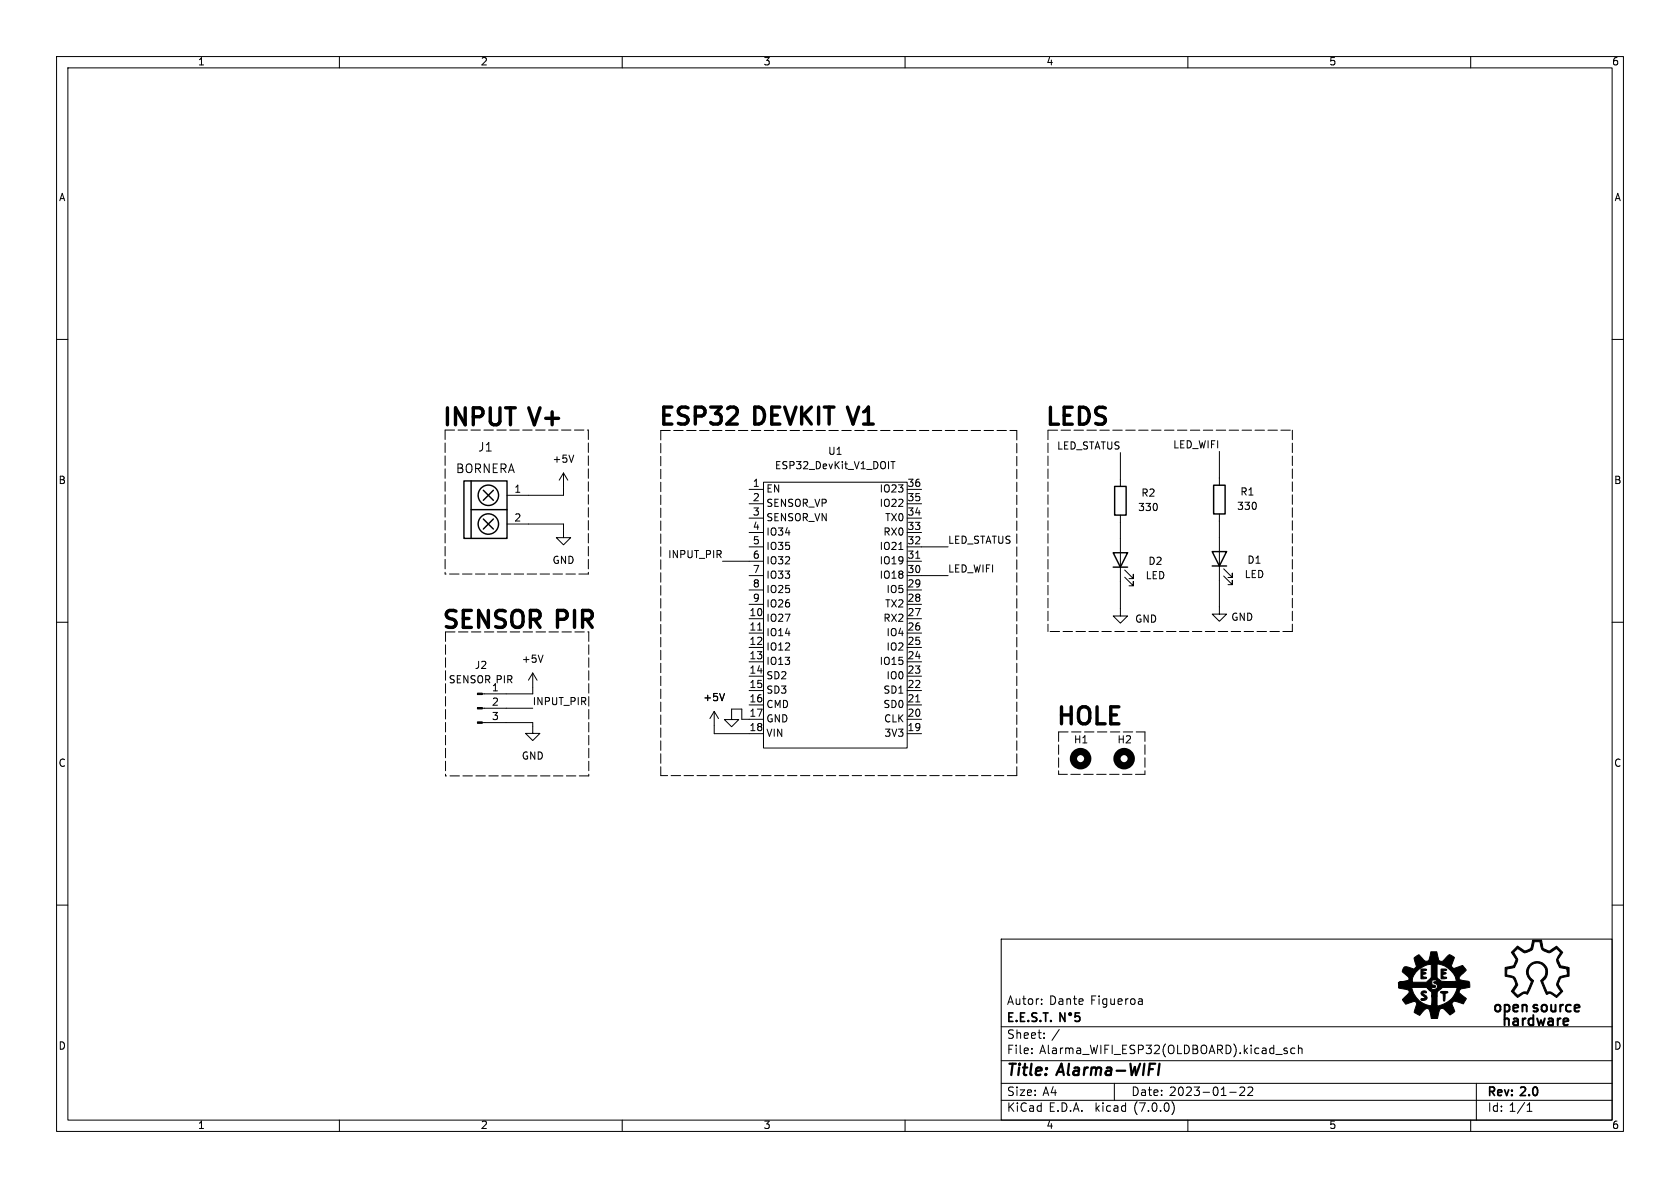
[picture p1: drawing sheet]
(kicad_sch (version 20230121) (generator eeschema)

 (paper "A4")

 (title_block
  (title "Alarma-WIFI")
  (date "2023-01-22")
  (rev "2.0")
  (company "E.E.S.T. N°5")
  (comment 1 "Autor: Dante Figueroa"))

 (lib_symbols
  (symbol "Connector:Conn_01x03_Male" (pin_names (offset 1.016) hide) (in_bom yes) (on_board yes)
   (property "Reference" "J" (at 0 5.08 0) (effects (font (size 1.27 1.27))))
   (property "Value" "Conn_01x03_Male" (at 0 -5.08 0) (effects (font (size 1.27 1.27))))
   (property "Footprint" "" (at 0 0 0) (effects (font (size 1.27 1.27)) hide))
   (property "Datasheet" "~" (at 0 0 0) (effects (font (size 1.27 1.27)) hide))
   (symbol "Conn_01x03_Male_1_1"
    (polyline (pts (xy 1.27 -2.54) (xy 0.8636 -2.54)) (stroke (width 0.1524) (type default)) (fill (type none)))
    (polyline (pts (xy 1.27 0) (xy 0.8636 0)) (stroke (width 0.1524) (type default)) (fill (type none)))
    (polyline (pts (xy 1.27 2.54) (xy 0.8636 2.54)) (stroke (width 0.1524) (type default)) (fill (type none)))
    (rectangle (start 0.8636 -2.413) (end 0 -2.667) (stroke (width 0.1524) (type default)) (fill (type outline)))
    (rectangle (start 0.8636 0.127) (end 0 -0.127) (stroke (width 0.1524) (type default)) (fill (type outline)))
    (rectangle (start 0.8636 2.667) (end 0 2.413) (stroke (width 0.1524) (type default)) (fill (type outline)))
    (pin passive line (at 5.08 2.54 180) (length 3.81) (name "Pin_1" (effects (font (size 1.27 1.27)))) (number "1" (effects (font (size 1.27 1.27)))))
    (pin passive line (at 5.08 0 180) (length 3.81) (name "Pin_2" (effects (font (size 1.27 1.27)))) (number "2" (effects (font (size 1.27 1.27)))))
    (pin passive line (at 5.08 -2.54 180) (length 3.81) (name "Pin_3" (effects (font (size 1.27 1.27)))) (number "3" (effects (font (size 1.27 1.27)))))))
  (symbol "Device:LED" (pin_numbers hide) (pin_names (offset 1.016) hide) (in_bom yes) (on_board yes)
   (property "Reference" "D" (at 0 2.54 0) (effects (font (size 1.27 1.27))))
   (property "Value" "LED" (at 0 -2.54 0) (effects (font (size 1.27 1.27))))
   (property "Footprint" "" (at 0 0 0) (effects (font (size 1.27 1.27)) hide))
   (property "Datasheet" "~" (at 0 0 0) (effects (font (size 1.27 1.27)) hide))
   (symbol "LED_0_1"
    (polyline (pts (xy -1.27 -1.27) (xy -1.27 1.27)) (stroke (width 0.254) (type default)) (fill (type none)))
    (polyline (pts (xy -1.27 0) (xy 1.27 0)) (stroke (width 0) (type default)) (fill (type none)))
    (polyline (pts (xy 1.27 -1.27) (xy 1.27 1.27) (xy -1.27 0) (xy 1.27 -1.27)) (stroke (width 0.254) (type default)) (fill (type none)))
    (polyline (pts (xy -3.048 -0.762) (xy -4.572 -2.286) (xy -3.81 -2.286) (xy -4.572 -2.286) (xy -4.572 -1.524)) (stroke (width 0) (type default)) (fill (type none)))
    (polyline (pts (xy -1.778 -0.762) (xy -3.302 -2.286) (xy -2.54 -2.286) (xy -3.302 -2.286) (xy -3.302 -1.524)) (stroke (width 0) (type default)) (fill (type none))))
   (symbol "LED_1_1"
    (pin passive line (at -3.81 0 0) (length 2.54) (name "K" (effects (font (size 1.27 1.27)))) (number "1" (effects (font (size 1.27 1.27)))))
    (pin passive line (at 3.81 0 180) (length 2.54) (name "A" (effects (font (size 1.27 1.27)))) (number "2" (effects (font (size 1.27 1.27)))))))
  (symbol "Device:R" (pin_numbers hide) (pin_names (offset 0)) (in_bom yes) (on_board yes)
   (property "Reference" "R" (at 2.032 0 90) (effects (font (size 1.27 1.27))))
   (property "Value" "R" (at 0 0 90) (effects (font (size 1.27 1.27))))
   (property "Footprint" "" (at -1.778 0 90) (effects (font (size 1.27 1.27)) hide))
   (property "Datasheet" "~" (at 0 0 0) (effects (font (size 1.27 1.27)) hide))
   (symbol "R_0_1"
    (rectangle (start -1.016 -2.54) (end 1.016 2.54) (stroke (width 0.254) (type default)) (fill (type none))))
   (symbol "R_1_1"
    (pin passive line (at 0 3.81 270) (length 1.27) (name "~" (effects (font (size 1.27 1.27)))) (number "1" (effects (font (size 1.27 1.27)))))
    (pin passive line (at 0 -3.81 90) (length 1.27) (name "~" (effects (font (size 1.27 1.27)))) (number "2" (effects (font (size 1.27 1.27)))))))
  (symbol "EESTN5-v2:ESP32_DevKit_V1_DOIT" (in_bom yes) (on_board yes)
   (property "Reference" "U" (at -11.43 34.29 0) (effects (font (size 1.27 1.27))))
   (property "Value" "ESP32_DevKit_V1_DOIT" (at 11.43 34.29 0) (effects (font (size 1.27 1.27))))
   (property "Footprint" "ESP32_DevKit_V1_DOIT:esp32_devkit_v1_doit" (at -11.43 34.29 0) (effects (font (size 1.27 1.27)) hide))
   (property "Datasheet" "" (at -11.43 34.29 0) (effects (font (size 1.27 1.27)) hide))
   (symbol "ESP32_DevKit_V1_DOIT_0_0"
    (pin bidirectional line (at 15.24 25.4 180) (length 2.54) (name "TX0" (effects (font (size 1.27 1.27)))) (number "34" (effects (font (size 1.27 1.27)))))
    (pin bidirectional line (at 15.24 27.94 180) (length 2.54) (name "IO22" (effects (font (size 1.27 1.27)))) (number "35" (effects (font (size 1.27 1.27)))))
    (pin bidirectional line (at 15.24 30.48 180) (length 2.54) (name "IO23" (effects (font (size 1.27 1.27)))) (number "36" (effects (font (size 1.27 1.27))))))
   (symbol "ESP32_DevKit_V1_DOIT_0_1"
    (rectangle (start -12.7 31.75) (end 12.7 -15.24) (stroke (width 0) (type default)) (fill (type none))))
   (symbol "ESP32_DevKit_V1_DOIT_1_1"
    (pin input line (at -15.24 30.48 0) (length 2.54) (name "EN" (effects (font (size 1.27 1.27)))) (number "1" (effects (font (size 1.27 1.27)))))
    (pin bidirectional line (at -15.24 7.62 0) (length 2.54) (name "IO27" (effects (font (size 1.27 1.27)))) (number "10" (effects (font (size 1.27 1.27)))))
    (pin bidirectional line (at -15.24 5.08 0) (length 2.54) (name "IO14" (effects (font (size 1.27 1.27)))) (number "11" (effects (font (size 1.27 1.27)))))
    (pin bidirectional line (at -15.24 2.54 0) (length 2.54) (name "IO12" (effects (font (size 1.27 1.27)))) (number "12" (effects (font (size 1.27 1.27)))))
    (pin bidirectional line (at -15.24 0 0) (length 2.54) (name "IO13" (effects (font (size 1.27 1.27)))) (number "13" (effects (font (size 1.27 1.27)))))
    (pin bidirectional line (at -15.24 -2.54 0) (length 2.54) (name "SD2" (effects (font (size 1.27 1.27)))) (number "14" (effects (font (size 1.27 1.27)))))
    (pin bidirectional line (at -15.24 -5.08 0) (length 2.54) (name "SD3" (effects (font (size 1.27 1.27)))) (number "15" (effects (font (size 1.27 1.27)))))
    (pin bidirectional line (at -15.24 -7.62 0) (length 2.54) (name "CMD" (effects (font (size 1.27 1.27)))) (number "16" (effects (font (size 1.27 1.27)))))
    (pin power_in line (at -15.24 -10.16 0) (length 2.54) (name "GND" (effects (font (size 1.27 1.27)))) (number "17" (effects (font (size 1.27 1.27)))))
    (pin power_in line (at -15.24 -12.7 0) (length 2.54) (name "VIN" (effects (font (size 1.27 1.27)))) (number "18" (effects (font (size 1.27 1.27)))))
    (pin power_in line (at 15.24 -12.7 180) (length 2.54) (name "3V3" (effects (font (size 1.27 1.27)))) (number "19" (effects (font (size 1.27 1.27)))))
    (pin input line (at -15.24 27.94 0) (length 2.54) (name "SENSOR_VP" (effects (font (size 1.27 1.27)))) (number "2" (effects (font (size 1.27 1.27)))))
    (pin bidirectional line (at 15.24 -10.16 180) (length 2.54) (name "CLK" (effects (font (size 1.27 1.27)))) (number "20" (effects (font (size 1.27 1.27)))))
    (pin bidirectional line (at 15.24 -7.62 180) (length 2.54) (name "SD0" (effects (font (size 1.27 1.27)))) (number "21" (effects (font (size 1.27 1.27)))))
    (pin bidirectional line (at 15.24 -5.08 180) (length 2.54) (name "SD1" (effects (font (size 1.27 1.27)))) (number "22" (effects (font (size 1.27 1.27)))))
    (pin bidirectional line (at 15.24 -2.54 180) (length 2.54) (name "IO0" (effects (font (size 1.27 1.27)))) (number "23" (effects (font (size 1.27 1.27)))))
    (pin bidirectional line (at 15.24 0 180) (length 2.54) (name "IO15" (effects (font (size 1.27 1.27)))) (number "24" (effects (font (size 1.27 1.27)))))
    (pin bidirectional line (at 15.24 2.54 180) (length 2.54) (name "IO2" (effects (font (size 1.27 1.27)))) (number "25" (effects (font (size 1.27 1.27)))))
    (pin bidirectional line (at 15.24 5.08 180) (length 2.54) (name "IO4" (effects (font (size 1.27 1.27)))) (number "26" (effects (font (size 1.27 1.27)))))
    (pin bidirectional line (at 15.24 7.62 180) (length 2.54) (name "RX2" (effects (font (size 1.27 1.27)))) (number "27" (effects (font (size 1.27 1.27)))))
    (pin bidirectional line (at 15.24 10.16 180) (length 2.54) (name "TX2" (effects (font (size 1.27 1.27)))) (number "28" (effects (font (size 1.27 1.27)))))
    (pin bidirectional line (at 15.24 12.7 180) (length 2.54) (name "IO5" (effects (font (size 1.27 1.27)))) (number "29" (effects (font (size 1.27 1.27)))))
    (pin input line (at -15.24 25.4 0) (length 2.54) (name "SENSOR_VN" (effects (font (size 1.27 1.27)))) (number "3" (effects (font (size 1.27 1.27)))))
    (pin bidirectional line (at 15.24 15.24 180) (length 2.54) (name "IO18" (effects (font (size 1.27 1.27)))) (number "30" (effects (font (size 1.27 1.27)))))
    (pin bidirectional line (at 15.24 17.78 180) (length 2.54) (name "IO19" (effects (font (size 1.27 1.27)))) (number "31" (effects (font (size 1.27 1.27)))))
    (pin bidirectional line (at 15.24 20.32 180) (length 2.54) (name "IO21" (effects (font (size 1.27 1.27)))) (number "32" (effects (font (size 1.27 1.27)))))
    (pin bidirectional line (at 15.24 22.86 180) (length 2.54) (name "RX0" (effects (font (size 1.27 1.27)))) (number "33" (effects (font (size 1.27 1.27)))))
    (pin input line (at -15.24 22.86 0) (length 2.54) (name "IO34" (effects (font (size 1.27 1.27)))) (number "4" (effects (font (size 1.27 1.27)))))
    (pin input line (at -15.24 20.32 0) (length 2.54) (name "IO35" (effects (font (size 1.27 1.27)))) (number "5" (effects (font (size 1.27 1.27)))))
    (pin bidirectional line (at -15.24 17.78 0) (length 2.54) (name "IO32" (effects (font (size 1.27 1.27)))) (number "6" (effects (font (size 1.27 1.27)))))
    (pin bidirectional line (at -15.24 15.24 0) (length 2.54) (name "IO33" (effects (font (size 1.27 1.27)))) (number "7" (effects (font (size 1.27 1.27)))))
    (pin bidirectional line (at -15.24 12.7 0) (length 2.54) (name "IO25" (effects (font (size 1.27 1.27)))) (number "8" (effects (font (size 1.27 1.27)))))
    (pin bidirectional line (at -15.24 10.16 0) (length 2.54) (name "IO26" (effects (font (size 1.27 1.27)))) (number "9" (effects (font (size 1.27 1.27)))))))
  (symbol "EESTN5-v2:TB_1X2" (pin_names (offset 1.016)) (in_bom yes) (on_board yes)
   (property "Reference" "J" (at 0 7.62 0) (effects (font (size 1.524 1.524))))
   (property "Value" "TB_1X2" (at 1.27 -7.62 0) (effects (font (size 1.524 1.524))))
   (property "Footprint" "" (at -1.27 1.27 0) (effects (font (size 1.524 1.524))))
   (property "Datasheet" "" (at -1.27 1.27 0) (effects (font (size 1.524 1.524))))
   (symbol "TB_1X2_0_1"
    (rectangle (start -2.54 5.08) (end 5.08 -5.08) (stroke (width 0.254) (type default)) (fill (type none)))
    (polyline (pts (xy -1.27 0) (xy 5.08 0)) (stroke (width 0.254) (type default)) (fill (type none)))
    (polyline (pts (xy -1.27 5.08) (xy -1.27 -5.08)) (stroke (width 0.254) (type default)) (fill (type none)))
    (polyline (pts (xy 0.889 -3.429) (xy 2.667 -1.651)) (stroke (width 0.254) (type default)) (fill (type none)))
    (polyline (pts (xy 0.889 -1.651) (xy 2.667 -3.429)) (stroke (width 0.254) (type default)) (fill (type none)))
    (polyline (pts (xy 0.889 1.651) (xy 2.667 3.429)) (stroke (width 0.254) (type default)) (fill (type none)))
    (polyline (pts (xy 0.889 3.429) (xy 2.667 1.651)) (stroke (width 0.254) (type default)) (fill (type none)))
    (circle (center 1.778 -2.54) (radius 1.8034) (stroke (width 0.254) (type default)) (fill (type none)))
    (circle (center 1.778 2.54) (radius 1.8034) (stroke (width 0.254) (type default)) (fill (type none))))
   (symbol "TB_1X2_1_1"
    (pin input line (at 8.89 2.54 180) (length 3.81) (name "~" (effects (font (size 1.27 1.27)))) (number "1" (effects (font (size 1.27 1.27)))))
    (pin input line (at 8.89 -2.54 180) (length 3.81) (name "~" (effects (font (size 1.27 1.27)))) (number "2" (effects (font (size 1.27 1.27)))))))
  (symbol "EESTN5:LOGO_ROTULO" (pin_names (offset 1.016)) (in_bom yes) (on_board yes)
   (property "Reference" "#G" (at 0 -5.6388 0) (effects (font (size 1.524 1.524)) hide))
   (property "Value" "LOGO_ROTULO" (at 0 5.6388 0) (effects (font (size 1.524 1.524)) hide))
   (property "Footprint" "" (at 0 0 0) (effects (font (size 1.524 1.524)) hide))
   (property "Datasheet" "" (at 0 0 0) (effects (font (size 1.524 1.524)) hide))
   (symbol "LOGO_ROTULO_0_0"
    (polyline (pts (xy 1.8034 -2.921) (xy 1.8796 -2.8194) (xy 1.905 -2.6162) (xy 1.9304 -2.2352) (xy 1.9304 -1.7272) (xy 1.9558 -1.5748) (xy 2.032 -1.524) (xy 2.1844 -1.524) (xy 2.3368 -1.4732) (xy 2.4384 -1.3716) (xy 2.413 -1.3208) (xy 2.3368 -1.2446) (xy 2.1336 -1.2192) (xy 1.2954 -1.2192) (xy 1.143 -1.27) (xy 1.1176 -1.3716) (xy 1.143 -1.4478) (xy 1.3716 -1.524) (xy 1.4224 -1.524) (xy 1.524 -1.5494) (xy 1.5748 -1.6256) (xy 1.6002 -1.8542) (xy 1.6256 -2.2352) (xy 1.6256 -2.7432) (xy 1.6764 -2.8956) (xy 1.778 -2.9464) (xy 1.8034 -2.921)) (stroke (width 0.0254) (type default)) (fill (type outline)))
    (polyline (pts (xy -1.5748 1.0414) (xy -1.397 1.0922) (xy -1.3208 1.1684) (xy -1.3462 1.1938) (xy -1.4224 1.2954) (xy -1.6764 1.3208) (xy -1.905 1.3462) (xy -2.0066 1.4224) (xy -2.032 1.5748) (xy -2.032 1.7018) (xy -1.9558 1.8034) (xy -1.7272 1.8288) (xy -1.524 1.8796) (xy -1.4224 1.9812) (xy -1.4986 2.1082) (xy -1.7272 2.1336) (xy -1.9558 2.1844) (xy -2.032 2.286) (xy -2.032 2.3114) (xy -1.9558 2.413) (xy -1.6764 2.4384) (xy -1.651 2.4638) (xy -1.4224 2.4892) (xy -1.3208 2.5908) (xy -1.3716 2.6924) (xy -1.524 2.7432) (xy -2.3368 2.7432) (xy -2.3368 1.016) (xy -1.8288 1.016) (xy -1.5748 1.0414)) (stroke (width 0.0254) (type default)) (fill (type outline)))
    (polyline (pts (xy 1.9812 1.0414) (xy 2.159 1.0922) (xy 2.2352 1.1684) (xy 2.2098 1.1938) (xy 2.1336 1.2954) (xy 1.8796 1.3208) (xy 1.651 1.3462) (xy 1.5494 1.4224) (xy 1.524 1.5748) (xy 1.524 1.7018) (xy 1.6002 1.8034) (xy 1.8288 1.8288) (xy 2.032 1.8796) (xy 2.1336 1.9812) (xy 2.0574 2.1082) (xy 1.8288 2.1336) (xy 1.6002 2.1844) (xy 1.524 2.286) (xy 1.524 2.3114) (xy 1.6002 2.413) (xy 1.8796 2.4384) (xy 1.905 2.4638) (xy 2.1336 2.4892) (xy 2.2352 2.5908) (xy 2.1844 2.6924) (xy 2.032 2.7432) (xy 1.2192 2.7432) (xy 1.2192 1.016) (xy 1.7272 1.016) (xy 1.9812 1.0414)) (stroke (width 0.0254) (type default)) (fill (type outline)))
    (polyline (pts (xy -1.6256 -2.7686) (xy -1.4224 -2.667) (xy -1.27 -2.4892) (xy -1.2446 -2.2606) (xy -1.397 -2.0066) (xy -1.778 -1.778) (xy -1.905 -1.6764) (xy -2.032 -1.524) (xy -2.032 -1.4478) (xy -1.9304 -1.4224) (xy -1.4732 -1.4732) (xy -1.3716 -1.4478) (xy -1.3462 -1.3208) (xy -1.4732 -1.1684) (xy -1.7272 -1.1176) (xy -1.9812 -1.143) (xy -2.1844 -1.27) (xy -2.2606 -1.3208) (xy -2.3368 -1.5748) (xy -2.2352 -1.8288) (xy -1.9304 -2.032) (xy -1.6764 -2.2098) (xy -1.6002 -2.3368) (xy -1.6764 -2.4384) (xy -1.9558 -2.4638) (xy -1.9812 -2.4638) (xy -2.2606 -2.4892) (xy -2.3622 -2.6162) (xy -2.286 -2.7686) (xy -2.159 -2.8194) (xy -1.905 -2.8194) (xy -1.6256 -2.7686)) (stroke (width 0.0254) (type default)) (fill (type outline)))
    (polyline (pts (xy 0.762 -5.1816) (xy 0.8128 -4.953) (xy 0.9144 -4.6228) (xy 0.9906 -4.445) (xy 1.0922 -4.318) (xy 1.2446 -4.2418) (xy 1.3716 -4.2164) (xy 1.524 -4.2164) (xy 1.6764 -4.2926) (xy 1.8796 -4.4704) (xy 2.794 -5.3848) (xy 3.2258 -5.1054) (xy 3.3782 -5.0038) (xy 3.556 -4.8514) (xy 3.6576 -4.7498) (xy 3.6068 -4.6482) (xy 3.5306 -4.4196) (xy 3.4036 -4.0894) (xy 3.302 -3.8862) (xy 3.175 -3.5814) (xy 3.1496 -3.3782) (xy 3.2004 -3.2258) (xy 3.429 -2.9972) (xy 3.556 -2.9464) (xy 3.7084 -2.9718) (xy 3.9624 -3.0226) (xy 4.3688 -3.1496) (xy 5.1562 -3.429) (xy 5.4102 -2.9718) (xy 5.5118 -2.8194) (xy 5.6388 -2.5908) (xy 5.6896 -2.4892) (xy 5.6642 -2.4892) (xy 5.5626 -2.3622) (xy 5.3086 -2.1844) (xy 5.0038 -1.9558) (xy 4.6736 -1.6764) (xy 4.445 -1.4732) (xy 4.3942 -1.3208) (xy 4.4196 -1.27) (xy 4.4704 -1.0922) (xy 4.572 -0.9144) (xy 4.7752 -0.762) (xy 5.0292 -0.7112) (xy 5.1308 -0.6858) (xy 5.4356 -0.6604) (xy 5.7658 -0.5842) (xy 6.2992 -0.4826) (xy 6.2992 0.0254) (xy 6.2738 0.0508) (xy 6.2738 0.3048) (xy 6.223 0.4572) (xy 6.096 0.5588) (xy 5.842 0.6096) (xy 5.4356 0.6604) (xy 5.1054 0.7112) (xy 4.7752 0.7874) (xy 4.572 0.8382) (xy 4.4704 0.9398) (xy 4.4196 1.0922) (xy 4.4196 1.2446) (xy 4.5212 1.397) (xy 4.699 1.6256) (xy 5.0292 1.905) (xy 5.1562 2.0066) (xy 5.6134 2.4638) (xy 5.6642 2.54) (xy 5.6642 2.5908) (xy 5.5372 2.7686) (xy 5.334 2.9972) (xy 5.0292 3.3782) (xy 3.4544 2.8194) (xy 3.2258 3.0226) (xy 2.9972 3.2512) (xy 3.302 3.9878) (xy 3.3274 4.0894) (xy 3.4544 4.4196) (xy 3.556 4.6736) (xy 3.5814 4.7752) (xy 3.5052 4.8514) (xy 3.302 4.9784) (xy 3.048 5.1308) (xy 2.8448 5.2324) (xy 2.7178 5.2832) (xy 2.6924 5.2832) (xy 2.5908 5.2324) (xy 2.4384 5.1054) (xy 2.2098 4.8768) (xy 1.8796 4.4958) (xy 1.524 4.1402) (xy 1.3716 4.0894) (xy 1.143 4.1148) (xy 0.889 4.2164) (xy 0.7874 4.3434) (xy 0.7366 4.5974) (xy 0.635 5.0038) (xy 0.4572 5.7912) (xy -0.5842 5.7912) (xy -0.7112 5.1054) (xy -0.8128 4.699) (xy -0.889 4.4196) (xy -0.9652 4.2418) (xy -1.0922 4.1656) (xy -1.2954 4.1148) (xy -1.524 4.1148) (xy -1.6764 4.191) (xy -1.8796 4.3688) (xy -2.1336 4.6736) (xy -2.6924 5.2832) (xy -3.0988 5.0546) (xy -3.2258 4.953) (xy -3.4544 4.8006) (xy -3.556 4.6736) (xy -3.5306 4.5212) (xy -3.4544 4.2164) (xy -3.3528 3.8608) (xy -3.1242 3.175) (xy -3.3528 2.9464) (xy -3.556 2.7178) (xy -4.0386 2.8956) (xy -4.572 3.0734) (xy -4.9022 3.1496) (xy -5.0546 3.1496) (xy -5.2324 3.1242) (xy -5.3594 3.0226) (xy -5.5118 2.7432) (xy -5.5626 2.6162) (xy -5.6388 2.3876) (xy -5.6388 2.2606) (xy -5.5118 2.1336) (xy -5.2832 1.9558) (xy -4.9784 1.7018) (xy -4.7752 1.524) (xy -4.5466 1.3208) (xy -4.4704 1.143) (xy -4.445 0.9906) (xy -4.4704 0.889) (xy -4.5212 0.8128) (xy -4.6228 0.7366) (xy -4.826 0.6858) (xy -5.1562 0.6096) (xy -5.6388 0.508) (xy -6.1722 0.4064) (xy -3.8608 0.4064) (xy -3.8608 0.7874) (xy -3.8354 1.1176) (xy -3.6068 1.6256) (xy -3.2512 2.159) (xy -2.7686 2.6416) (xy -2.6416 2.7432) (xy -2.159 3.048) (xy -1.651 3.3274) (xy -1.1684 3.5052) (xy -0.762 3.556) (xy -0.508 3.556) (xy -0.508 1.1938) (xy -0.5588 1.143) (xy 0.508 1.143) (xy 0.508 3.429) (xy 0.5588 3.5814) (xy 0.6096 3.6322) (xy 0.6858 3.6322) (xy 0.9144 3.5814) (xy 1.1938 3.5052) (xy 1.3462 3.4798) (xy 1.9304 3.2512) (xy 2.4892 2.8702) (xy 2.9972 2.413) (xy 3.429 1.905) (xy 3.7338 1.3716) (xy 3.8608 0.8636) (xy 3.9116 0.5588) (xy 2.5654 0.5334) (xy 2.0066 0.5334) (xy 1.5748 0.5588) (xy 1.2954 0.5842) (xy 1.2192 0.6096) (xy 1.0668 0.762) (xy 0.8636 0.9144) (xy 0.508 1.143) (xy -0.5588 1.143) (xy -0.9398 0.8128) (xy -1.3716 0.4064) (xy -3.8608 0.4064) (xy -6.1722 0.4064) (xy -6.3246 0.381) (xy -6.2992 -0.127) (xy -6.2738 -0.508) (xy -3.9878 -0.508) (xy -1.3208 -0.508) (xy -1.1938 -0.6604) (xy -0.508 -0.6604) (xy -0.4318 -0.5588) (xy -0.127 -0.5334) (xy 0.0762 -0.5334) (xy 0.2032 -0.4826) (xy 0.254 -0.3556) (xy 0.2286 -0.2794) (xy 0.1524 -0.1524) (xy -0.0762 -0.1016) (xy -0.2032 -0.1016) (xy -0.3556 -0.0508) (xy -0.4064 0.1016) (xy -0.4064 0.8128) (xy 0.2286 0.8128) (xy 0.4318 0.762) (xy 0.508 0.6604) (xy 0.4318 0.5588) (xy 0.2032 0.508) (xy 0 0.4826) (xy -0.1016 0.4064) (xy -0.0254 0.2794) (xy 0.2286 0.1524) (xy 0.3556 0.127) (xy 0.508 -0.0254) (xy 0.5842 -0.254) (xy 0.5842 -0.2794) (xy 0.5588 -0.5588) (xy 0.381 -0.7366) (xy 0.3302 -0.762) (xy 0.0508 -0.8636) (xy -0.2286 -0.889) (xy -0.4318 -0.8128) (xy -0.508 -0.6604) (xy -1.1938 -0.6604) (xy -1.016 -0.8636) (xy -0.9144 -0.9652) (xy -0.7112 -1.143) (xy -0.5588 -1.2192) (xy -0.508 -1.2192) (xy -0.4572 -1.3462) (xy -0.4318 -1.5494) (xy -0.4318 -1.9304) (xy -0.4318 -2.032) (xy 0.508 -2.032) (xy 0.5334 -1.5748) (xy 0.5588 -1.2954) (xy 0.5842 -1.2192) (xy 0.6604 -1.1938) (xy 0.8382 -1.0414) (xy 1.0922 -0.8636) (xy 1.4732 -0.508) (xy 4.064 -0.508) (xy 3.9878 -0.8382) (xy 3.9878 -0.889) (xy 3.81 -1.3462) (xy 3.556 -1.8542) (xy 3.2258 -2.3368) (xy 2.921 -2.667) (xy 2.6924 -2.8448) (xy 2.3114 -3.1242) (xy 1.9304 -3.3274) (xy 1.6256 -3.4798) (xy 1.2192 -3.6322) (xy 0.9144 -3.7338) (xy 0.508 -3.8354) (xy 0.508 -2.032) (xy -0.4318 -2.032) (xy -0.4064 -2.4892) (xy -0.4064 -2.8448) (xy -0.4318 -3.302) (xy -0.4572 -3.5814) (xy -0.5588 -3.7084) (xy -0.7366 -3.7592) (xy -0.9906 -3.683) (xy -1.3716 -3.5814) (xy -1.9304 -3.3528) (xy -2.6162 -2.8956) (xy -3.175 -2.286) (xy -3.6322 -1.5748) (xy -3.9116 -0.7874) (xy -3.9878 -0.508) (xy -6.2738 -0.508) (xy -6.2484 -0.635) (xy -5.3848 -0.7874) (xy -5.0546 -0.8382) (xy -4.7498 -0.9144) (xy -4.572 -0.9652) (xy -4.4704 -1.0668) (xy -4.4196 -1.1938) (xy -4.4196 -1.3716) (xy -4.4958 -1.524) (xy -4.6736 -1.7272) (xy -4.9784 -2.032) (xy -5.08 -2.1082) (xy -5.5372 -2.5654) (xy -5.6134 -2.6924) (xy -5.588 -2.7178) (xy -5.4864 -2.8956) (xy -5.3086 -3.1242) (xy -5.0292 -3.4798) (xy -4.2164 -3.2004) (xy -3.8608 -3.0734) (xy -3.6068 -2.9972) (xy -3.429 -2.9972) (xy -3.3274 -3.0226) (xy -3.2258 -3.1242) (xy -3.1496 -3.2258) (xy -3.0988 -3.3274) (xy -3.0988 -3.4798) (xy -3.175 -3.7084) (xy -3.302 -4.1148) (xy -3.3528 -4.2418) (xy -3.4544 -4.572) (xy -3.5306 -4.826) (xy -3.5306 -4.9276) (xy -3.5052 -4.953) (xy -3.302 -5.0546) (xy -3.048 -5.207) (xy -2.5654 -5.461) (xy -2.0574 -4.826) (xy -1.7526 -4.4958) (xy -1.524 -4.318) (xy -1.3462 -4.2418) (xy -1.1684 -4.2418) (xy -1.016 -4.2926) (xy -0.9144 -4.3942) (xy -0.8128 -4.5974) (xy -0.7112 -4.9276) (xy -0.6096 -5.4102) (xy -0.508 -5.9944) (xy 0.5842 -5.9944) (xy 0.762 -5.1816)) (stroke (width 0.0254) (type default)) (fill (type outline)))))
  (symbol "EESTN5:OSHWA" (pin_names (offset 1.016)) (in_bom yes) (on_board yes)
   (property "Reference" "#G" (at -0.762 10.16 0) (effects (font (size 1.524 1.524)) hide))
   (property "Value" "OSHWA" (at 0 7.6962 0) (effects (font (size 1.524 1.524)) hide))
   (property "Footprint" "" (at 0 0 0) (effects (font (size 1.524 1.524))))
   (property "Datasheet" "" (at 0 0 0) (effects (font (size 1.524 1.524))))
   (symbol "OSHWA_0_0"
    (polyline (pts (xy 5.7912 2.667) (xy 5.5372 2.7178) (xy 5.4864 2.7432) (xy 5.4864 1.8796) (xy 5.4864 1.8288) (xy 5.4864 1.6002) (xy 5.4864 1.4732) (xy 5.4102 1.3716) (xy 5.2832 1.3208) (xy 5.0038 1.27) (xy 4.6228 1.1938) (xy 4.572 1.1684) (xy 4.318 1.1176) (xy 4.1656 1.0414) (xy 4.0386 0.889) (xy 3.937 0.6604) (xy 3.8354 0.4064) (xy 3.683 0.0762) (xy 3.6068 -0.1778) (xy 3.5814 -0.3556) (xy 3.6322 -0.5334) (xy 3.7592 -0.7366) (xy 3.9116 -0.9906) (xy 4.318 -1.5494) (xy 3.937 -1.9304) (xy 3.5814 -2.3114) (xy 3.048 -1.9558) (xy 2.794 -1.778) (xy 2.5654 -1.651) (xy 2.3876 -1.6256) (xy 2.2098 -1.6256) (xy 1.905 -1.6764) (xy 1.4986 -0.7112) (xy 1.1176 0.2286) (xy 1.397 0.508) (xy 1.5748 0.6604) (xy 1.8034 1.016) (xy 1.9304 1.397) (xy 1.9812 1.8542) (xy 1.9812 1.9304) (xy 1.9558 2.2606) (xy 1.905 2.54) (xy 1.7526 2.8194) (xy 1.4732 3.175) (xy 1.0668 3.5052) (xy 0.5842 3.683) (xy 0.1016 3.7338) (xy -0.4064 3.6576) (xy -0.889 3.429) (xy -1.2954 3.048) (xy -1.3462 2.9972) (xy -1.6256 2.5146) (xy -1.7526 2.0066) (xy -1.7018 1.4986) (xy -1.4986 0.9906) (xy -1.143 0.508) (xy -0.8636 0.2032) (xy -1.2446 -0.7366) (xy -1.651 -1.6764) (xy -1.9558 -1.6256) (xy -2.1082 -1.6256) (xy -2.286 -1.651) (xy -2.4892 -1.7526) (xy -2.7686 -1.9304) (xy -3.2766 -2.2606) (xy -3.6576 -1.905) (xy -4.0132 -1.524) (xy -3.6322 -0.9652) (xy -3.2766 -0.4064) (xy -3.429 0.0254) (xy -3.4544 0.1016) (xy -3.6068 0.508) (xy -3.7338 0.7874) (xy -3.8862 0.9906) (xy -4.0894 1.0922) (xy -4.3688 1.1938) (xy -4.7752 1.27) (xy -5.2578 1.3716) (xy -5.2324 1.905) (xy -5.207 2.413) (xy -4.5212 2.54) (xy -3.8608 2.667) (xy -3.5814 3.2512) (xy -3.556 3.302) (xy -3.4036 3.6068) (xy -3.3274 3.8862) (xy -3.2766 4.0386) (xy -3.3274 4.2164) (xy -3.4544 4.445) (xy -3.6322 4.7244) (xy -3.6576 4.7498) (xy -3.81 5.0292) (xy -3.937 5.207) (xy -3.9878 5.3086) (xy -3.9878 5.334) (xy -3.8862 5.461) (xy -3.7338 5.6388) (xy -3.5306 5.8166) (xy -3.3782 5.969) (xy -3.2766 6.0198) (xy -3.1496 5.9436) (xy -2.9464 5.8166) (xy -2.6924 5.6388) (xy -2.6162 5.588) (xy -2.3622 5.4102) (xy -2.159 5.3086) (xy -2.032 5.2578) (xy -1.8796 5.3086) (xy -1.6256 5.3848) (xy -1.3208 5.5118) (xy -1.2446 5.5372) (xy -0.9144 5.6896) (xy -0.7112 5.842) (xy -0.635 5.969) (xy -0.6096 6.096) (xy -0.5588 6.3754) (xy -0.4826 6.6802) (xy -0.381 7.239) (xy 0.127 7.239) (xy 0.635 7.239) (xy 0.7366 6.731) (xy 0.7874 6.477) (xy 0.8636 6.1722) (xy 0.9398 5.9436) (xy 1.0414 5.8166) (xy 1.1684 5.715) (xy 1.3462 5.6134) (xy 1.4478 5.5626) (xy 1.778 5.4356) (xy 2.032 5.334) (xy 2.1844 5.2832) (xy 2.3114 5.2832) (xy 2.4638 5.334) (xy 2.667 5.4356) (xy 2.9464 5.6388) (xy 3.556 6.0452) (xy 3.937 5.6896) (xy 4.2926 5.3086) (xy 3.9116 4.7498) (xy 3.8354 4.6228) (xy 3.683 4.318) (xy 3.5814 4.0894) (xy 3.6068 3.8354) (xy 3.683 3.5306) (xy 3.8862 3.1496) (xy 4.1148 2.667) (xy 4.7752 2.54) (xy 5.461 2.413) (xy 5.4864 1.8796) (xy 5.4864 2.7432) (xy 5.4102 2.7432) (xy 5.1054 2.8194) (xy 4.8006 2.8956) (xy 4.2926 2.9718) (xy 4.064 3.5306) (xy 3.81 4.0894) (xy 4.2418 4.7244) (xy 4.6736 5.3594) (xy 4.1148 5.9182) (xy 3.5814 6.4516) (xy 2.921 6.0198) (xy 2.286 5.5626) (xy 1.7526 5.7912) (xy 1.1938 6.0452) (xy 1.0922 6.5532) (xy 1.0668 6.8072) (xy 0.9906 7.0866) (xy 0.9652 7.3152) (xy 0.9144 7.5438) (xy 0.127 7.5438) (xy -0.6604 7.5438) (xy -0.762 6.9342) (xy -0.8128 6.6802) (xy -0.889 6.35) (xy -0.9652 6.1214) (xy -1.0922 5.9944) (xy -1.27 5.8928) (xy -1.524 5.7658) (xy -2.032 5.588) (xy -2.667 6.0198) (xy -3.3274 6.477) (xy -3.8608 5.9182) (xy -4.4196 5.3594) (xy -3.9878 4.7244) (xy -3.556 4.0894) (xy -3.7846 3.556) (xy -3.7846 3.5306) (xy -3.8862 3.2766) (xy -3.9878 3.0734) (xy -4.0132 2.9972) (xy -4.0386 2.9718) (xy -4.191 2.9464) (xy -4.445 2.8956) (xy -4.7752 2.8194) (xy -5.5118 2.6924) (xy -5.5118 1.905) (xy -5.5118 1.143) (xy -4.9022 1.016) (xy -4.8768 1.016) (xy -4.5466 0.9652) (xy -4.2926 0.889) (xy -4.1402 0.8382) (xy -4.1148 0.8128) (xy -4.0132 0.6604) (xy -3.8862 0.4318) (xy -3.7592 0.1524) (xy -3.683 -0.1016) (xy -3.6576 -0.3048) (xy -3.7084 -0.4572) (xy -3.8608 -0.6858) (xy -4.0386 -0.9652) (xy -4.4196 -1.524) (xy -3.8862 -2.0828) (xy -3.7846 -2.2098) (xy -3.556 -2.413) (xy -3.3782 -2.5654) (xy -3.3274 -2.6162) (xy -3.302 -2.6162) (xy -3.2004 -2.54) (xy -2.9972 -2.413) (xy -2.7178 -2.2352) (xy -2.5654 -2.1082) (xy -2.3368 -1.9558) (xy -2.1844 -1.905) (xy -2.0574 -1.905) (xy -1.905 -1.9304) (xy -1.7018 -2.0066) (xy -1.5748 -2.0574) (xy -1.5494 -2.032) (xy -1.4732 -1.8796) (xy -1.3462 -1.6256) (xy -1.1684 -1.27) (xy -0.9906 -0.8636) (xy -0.4826 0.3556) (xy -0.8382 0.6604) (xy -1.016 0.8128) (xy -1.27 1.2192) (xy -1.4224 1.651) (xy -1.4224 2.1082) (xy -1.2954 2.5146) (xy -1.0922 2.8956) (xy -0.762 3.2004) (xy -0.3556 3.4036) (xy 0.1524 3.4798) (xy 0.4826 3.429) (xy 0.9144 3.2766) (xy 1.27 2.9718) (xy 1.5494 2.5908) (xy 1.6764 2.159) (xy 1.6764 1.8288) (xy 1.6256 1.4478) (xy 1.4732 1.0922) (xy 1.1684 0.762) (xy 0.762 0.3556) (xy 1.2446 -0.8128) (xy 1.3208 -1.016) (xy 1.4732 -1.397) (xy 1.6256 -1.7272) (xy 1.7272 -1.9558) (xy 1.778 -2.0574) (xy 1.8796 -2.0828) (xy 2.032 -2.0066) (xy 2.1844 -1.905) (xy 2.3114 -1.8796) (xy 2.4892 -1.905) (xy 2.7178 -2.032) (xy 3.0226 -2.2352) (xy 3.5814 -2.6416) (xy 4.1402 -2.0828) (xy 4.6736 -1.524) (xy 4.2926 -0.9652) (xy 4.2164 -0.8636) (xy 4.064 -0.6096) (xy 3.937 -0.381) (xy 3.8862 -0.2794) (xy 3.8862 -0.254) (xy 3.937 -0.0762) (xy 4.0386 0.1778) (xy 4.1402 0.4572) (xy 4.2418 0.6858) (xy 4.318 0.7874) (xy 4.3434 0.8128) (xy 4.4958 0.8636) (xy 4.7498 0.9398) (xy 5.08 1.016) (xy 5.7912 1.143) (xy 5.7912 1.905) (xy 5.7912 2.667) (xy 5.7912 2.667)) (stroke (width 0.0254) (type default)) (fill (type outline)))
    (text "hardware" (at -0.0254 -6.858 0) (effects (font (size 1.778 1.778) bold)))
    (text "open" (at -4.445 -4.445 0) (effects (font (size 1.778 1.778) bold)))
    (text "source" (at 3.556 -4.445 0) (effects (font (size 1.778 1.778) bold)))))
  (symbol "Mechanical:MountingHole" (pin_names (offset 1.016)) (in_bom yes) (on_board yes)
   (property "Reference" "H" (at 0 5.08 0) (effects (font (size 1.27 1.27))))
   (property "Value" "MountingHole" (at 0 3.175 0) (effects (font (size 1.27 1.27))))
   (property "Footprint" "" (at 0 0 0) (effects (font (size 1.27 1.27)) hide))
   (property "Datasheet" "~" (at 0 0 0) (effects (font (size 1.27 1.27)) hide))
   (symbol "MountingHole_0_1"
    (circle (center 0 0) (radius 1.27) (stroke (width 1.27) (type default)) (fill (type none)))))
  (symbol "power:+5V" (power) (pin_names (offset 0)) (in_bom yes) (on_board yes)
   (property "Reference" "#PWR" (at 0 -3.81 0) (effects (font (size 1.27 1.27)) hide))
   (property "Value" "+5V" (at 0 3.556 0) (effects (font (size 1.27 1.27))))
   (property "Footprint" "" (at 0 0 0) (effects (font (size 1.27 1.27)) hide))
   (property "Datasheet" "" (at 0 0 0) (effects (font (size 1.27 1.27)) hide))
   (symbol "+5V_0_1"
    (polyline (pts (xy -0.762 1.27) (xy 0 2.54)) (stroke (width 0) (type default)) (fill (type none)))
    (polyline (pts (xy 0 0) (xy 0 2.54)) (stroke (width 0) (type default)) (fill (type none)))
    (polyline (pts (xy 0 2.54) (xy 0.762 1.27)) (stroke (width 0) (type default)) (fill (type none))))
   (symbol "+5V_1_1"
    (pin power_in line (at 0 0 90) (length 0) hide (name "+5V" (effects (font (size 1.27 1.27)))) (number "1" (effects (font (size 1.27 1.27)))))))
  (symbol "power:GND" (power) (pin_names (offset 0)) (in_bom yes) (on_board yes)
   (property "Reference" "#PWR" (at 0 -6.35 0) (effects (font (size 1.27 1.27)) hide))
   (property "Value" "GND" (at 0 -3.81 0) (effects (font (size 1.27 1.27))))
   (property "Footprint" "" (at 0 0 0) (effects (font (size 1.27 1.27)) hide))
   (property "Datasheet" "" (at 0 0 0) (effects (font (size 1.27 1.27)) hide))
   (symbol "GND_0_1"
    (polyline (pts (xy 0 0) (xy 0 -1.27) (xy 1.27 -1.27) (xy 0 -2.54) (xy -1.27 -1.27) (xy 0 -1.27)) (stroke (width 0) (type default)) (fill (type none))))
   (symbol "GND_1_1"
    (pin power_in line (at 0 0 270) (length 0) hide (name "GND" (effects (font (size 1.27 1.27)))) (number "1" (effects (font (size 1.27 1.27))))))))


 (wire (pts (xy 215.5698 92.1258) (xy 215.5698 94.9706)) (stroke (width 0) (type default)))
 (polyline (pts (xy 104.013 76.0222) (xy 104.013 101.473)) (stroke (width 0) (type dash)))

 (wire (pts (xy 89.4842 125.1966) (xy 94.1832 125.1966)) (stroke (width 0) (type default)))
 (polyline (pts (xy 187.1472 129.3876) (xy 202.4126 129.3876)) (stroke (width 0) (type dash)))

 (wire (pts (xy 131.1402 125.349) (xy 129.3368 125.349)) (stroke (width 0) (type default)))
 (wire (pts (xy 162.9156 101.7524) (xy 167.6146 101.7524)) (stroke (width 0) (type default)))
 (wire (pts (xy 215.5698 79.8068) (xy 215.5698 84.5058)) (stroke (width 0) (type default)))
 (wire (pts (xy 126.2634 128.2954) (xy 126.2634 129.6924)) (stroke (width 0) (type default)))
 (wire (pts (xy 127.7366 99.2124) (xy 132.4356 99.2124)) (stroke (width 0) (type default)))
 (wire (pts (xy 215.5698 102.5906) (xy 215.5698 107.2896)) (stroke (width 0) (type default)))
 (polyline (pts (xy 202.4126 129.3876) (xy 202.4126 136.8806)) (stroke (width 0) (type dash)))
 (polyline (pts (xy 228.473 76.0476) (xy 228.473 111.633)) (stroke (width 0) (type dash)))
 (polyline (pts (xy 187.1472 129.3876) (xy 187.1472 136.8806)) (stroke (width 0) (type dash)))

 (wire (pts (xy 198.0692 107.6198) (xy 198.0692 102.7938)) (stroke (width 0) (type default)))
 (polyline (pts (xy 185.293 76.0476) (xy 228.473 76.0476)) (stroke (width 0) (type dash)))
 (polyline (pts (xy 78.6892 76.0222) (xy 78.6892 101.473)) (stroke (width 0) (type dash)))

 (wire (pts (xy 129.3368 125.349) (xy 129.3368 125.9332)) (stroke (width 0) (type default)))
 (wire (pts (xy 94.1832 128.3716) (xy 94.1832 127.7366)) (stroke (width 0) (type default)))
 (wire (pts (xy 94.1832 127.7366) (xy 89.4842 127.7366)) (stroke (width 0) (type default)))
 (polyline (pts (xy 116.8146 76.0984) (xy 179.7558 76.0984)) (stroke (width 0) (type dash)))
 (polyline (pts (xy 78.7654 111.7092) (xy 78.7654 137.16)) (stroke (width 0) (type dash)))

 (wire (pts (xy 131.1402 127.1524) (xy 131.1402 125.349)) (stroke (width 0) (type default)))
 (polyline (pts (xy 104.0892 137.16) (xy 78.7654 137.16)) (stroke (width 0) (type dash)))

 (wire (pts (xy 94.1832 121.5136) (xy 94.1832 122.6566)) (stroke (width 0) (type default)))
 (polyline (pts (xy 116.8146 76.0984) (xy 116.8146 137.1092)) (stroke (width 0) (type dash)))
 (polyline (pts (xy 179.7558 76.0984) (xy 179.7558 137.1092)) (stroke (width 0) (type dash)))
 (polyline (pts (xy 185.2676 76.0476) (xy 185.2676 111.633)) (stroke (width 0) (type dash)))

 (wire (pts (xy 162.9156 96.6724) (xy 167.6146 96.6724)) (stroke (width 0) (type default)))
 (polyline (pts (xy 179.7558 137.1092) (xy 116.8146 137.1092)) (stroke (width 0) (type dash)))

 (wire (pts (xy 198.0692 80.01) (xy 198.0692 84.709)) (stroke (width 0) (type default)))
 (wire (pts (xy 89.4842 122.6566) (xy 94.1832 122.6566)) (stroke (width 0) (type default)))
 (wire (pts (xy 99.6188 86.1568) (xy 99.6188 87.5538)) (stroke (width 0) (type default)))
 (wire (pts (xy 99.6188 93.7768) (xy 99.6188 92.6338)) (stroke (width 0) (type default)))
 (wire (pts (xy 198.0692 92.329) (xy 198.0692 95.1738)) (stroke (width 0) (type default)))
 (wire (pts (xy 132.4356 127.1524) (xy 131.1402 127.1524)) (stroke (width 0) (type default)))
 (wire (pts (xy 99.6188 92.6338) (xy 93.4466 92.6338)) (stroke (width 0) (type default)))
 (polyline (pts (xy 78.6892 76.0222) (xy 104.013 76.0222)) (stroke (width 0) (type dash)))
 (polyline (pts (xy 228.473 111.633) (xy 185.2676 111.633)) (stroke (width 0) (type dash)))
 (polyline (pts (xy 104.013 101.473) (xy 78.6892 101.473)) (stroke (width 0) (type dash)))
 (polyline (pts (xy 104.0892 111.7092) (xy 104.0892 137.16)) (stroke (width 0) (type dash)))
 (polyline (pts (xy 202.4126 136.8806) (xy 187.1472 136.8806)) (stroke (width 0) (type dash)))

 (wire (pts (xy 126.2634 129.6924) (xy 132.4356 129.6924)) (stroke (width 0) (type default)))
 (wire (pts (xy 99.6188 87.5538) (xy 93.4466 87.5538)) (stroke (width 0) (type default)))
 (polyline (pts (xy 78.7654 111.7092) (xy 104.0892 111.7092)) (stroke (width 0) (type dash)))

 (text "HOLE\n" (at 186.944 128.6002 0) (effects (font (size 3 3) (thickness 0.6) bold) (justify left bottom)))
 (text "ESP32 DEVKIT V1\n" (at 116.6368 75.6158 0) (effects (font (size 3 3) (thickness 0.6) bold) (justify left bottom)))
 (text "INPUT V+\n" (at 78.3844 75.7428 0) (effects (font (size 3 3) (thickness 0.6) bold) (justify left bottom)))
 (text "SENSOR PIR\n" (at 78.3336 111.5568 0) (effects (font (size 3 3) (thickness 0.6) bold) (justify left bottom)))
 (text "LEDS\n" (at 184.9882 75.6412 0) (effects (font (size 3 3) (thickness 0.6) bold) (justify left bottom)))

 (label "INPUT_PIR" (at 127.7366 99.2124 180) (fields_autoplaced) (effects (font (size 1.27 1.27)) (justify right bottom)))
 (label "INPUT_PIR" (at 94.1832 125.1966 0) (fields_autoplaced) (effects (font (size 1.27 1.27)) (justify left bottom)))
 (label "LED_WIFI" (at 167.6146 101.7524 0) (fields_autoplaced) (effects (font (size 1.27 1.27)) (justify left bottom)))
 (label "LED_WIFI" (at 215.5698 79.8068 180) (fields_autoplaced) (effects (font (size 1.27 1.27)) (justify right bottom)))
 (label "LED_STATUS" (at 198.0692 80.01 180) (fields_autoplaced) (effects (font (size 1.27 1.27)) (justify right bottom)))
 (label "LED_STATUS" (at 167.6146 96.6724 0) (fields_autoplaced) (effects (font (size 1.27 1.27)) (justify left bottom)))

 (symbol (lib_id "EESTN5-v2:TB_1X2") (at 84.5566 90.0938 0) (unit 1) (in_bom yes) (on_board yes) (dnp no) (fields_autoplaced)
  (property "Reference" "J1" (at 85.8266 79.1718 0) (effects (font (size 1.524 1.524))))
  (property "Value" "BORNERA" (at 85.8266 82.9818 0) (effects (font (size 1.524 1.524))))
  (property "Footprint" "EESTN5-v2:BORNERA2_AZUL" (at 83.2866 88.8238 0) (effects (font (size 1.524 1.524)) hide))
  (property "Datasheet" "" (at 83.2866 88.8238 0) (effects (font (size 1.524 1.524)))) (pin "1") (pin "2"))

 (symbol (lib_id "Mechanical:MountingHole") (at 198.7296 134.112 270) (unit 1) (in_bom yes) (on_board yes) (dnp no)
  (property "Reference" "H2" (at 197.485 130.8608 90) (effects (font (size 1.27 1.27)) (justify left)))
  (property "Value" "MountingHole" (at 197.4597 137.8966 0) (effects (font (size 1.27 1.27)) (justify left) hide))
  (property "Footprint" "EESTN5-v2:hole_3mm" (at 198.7296 134.112 0) (effects (font (size 1.27 1.27)) hide))
  (property "Datasheet" "~" (at 198.7296 134.112 0) (effects (font (size 1.27 1.27)) hide)))

 (symbol (lib_id "Connector:Conn_01x03_Male") (at 84.4042 125.1966 0) (unit 1) (in_bom yes) (on_board yes) (dnp no)
  (property "Reference" "J2" (at 85.0392 117.7036 0) (effects (font (size 1.27 1.27))))
  (property "Value" "SENSOR PIR" (at 85.0392 120.2436 0) (effects (font (size 1.27 1.27))))
  (property "Footprint" "Connector_PinSocket_2.54mm:PinSocket_1x03_P2.54mm_Vertical" (at 84.4042 125.1966 0) (effects (font (size 1.27 1.27)) hide))
  (property "Datasheet" "~" (at 84.4042 125.1966 0) (effects (font (size 1.27 1.27)) hide)) (pin "1") (pin "2") (pin "3"))

 (symbol (lib_id "EESTN5:OSHWA") (at 271.6022 173.7106 0) (unit 1) (in_bom yes) (on_board yes) (dnp no) (fields_autoplaced)
  (property "Reference" "#G2" (at 270.8402 163.5506 0) (effects (font (size 1.524 1.524)) hide))
  (property "Value" "OSHWA" (at 271.6022 166.0144 0) (effects (font (size 1.524 1.524)) hide))
  (property "Footprint" "" (at 271.6022 173.7106 0) (effects (font (size 1.524 1.524))))
  (property "Datasheet" "" (at 271.6022 173.7106 0) (effects (font (size 1.524 1.524)))))

 (symbol (lib_id "power:GND") (at 94.1832 128.3716 0) (unit 1) (in_bom yes) (on_board yes) (dnp no) (fields_autoplaced)
  (property "Reference" "#PWR06" (at 94.1832 134.7216 0) (effects (font (size 1.27 1.27)) hide))
  (property "Value" "GND" (at 94.1832 133.731 0) (effects (font (size 1.27 1.27))))
  (property "Footprint" "" (at 94.1832 128.3716 0) (effects (font (size 1.27 1.27)) hide))
  (property "Datasheet" "" (at 94.1832 128.3716 0) (effects (font (size 1.27 1.27)) hide)) (pin "1"))

 (symbol (lib_id "EESTN5-v2:ESP32_DevKit_V1_DOIT") (at 147.6756 116.9924 0) (unit 1) (in_bom yes) (on_board yes) (dnp no) (fields_autoplaced)
  (property "Reference" "U1" (at 147.6756 79.8576 0) (effects (font (size 1.27 1.27))))
  (property "Value" "ESP32_DevKit_V1_DOIT" (at 147.6756 82.3976 0) (effects (font (size 1.27 1.27))))
  (property "Footprint" "EESTN5-v2:ESP32_DEVKIT_V1_DOIT" (at 136.2456 82.7024 0) (effects (font (size 1.27 1.27)) hide))
  (property "Datasheet" "" (at 136.2456 82.7024 0) (effects (font (size 1.27 1.27)) hide)) (pin "34") (pin "35") (pin "36") (pin "1") (pin "10") (pin "11") (pin "12") (pin "13") (pin "14") (pin "15") (pin "16") (pin "17") (pin "18") (pin "19") (pin "2") (pin "20") (pin "21") (pin "22") (pin "23") (pin "24") (pin "25") (pin "26") (pin "27") (pin "28") (pin "29") (pin "3") (pin "30") (pin "31") (pin "32") (pin "33") (pin "4") (pin "5") (pin "6") (pin "7") (pin "8") (pin "9"))

 (symbol (lib_id "EESTN5:LOGO_ROTULO") (at 253.5428 174.0408 0) (unit 1) (in_bom yes) (on_board yes) (dnp no) (fields_autoplaced)
  (property "Reference" "#G1" (at 253.5428 179.6796 0) (effects (font (size 1.524 1.524)) hide))
  (property "Value" "LOGO_ROTULO" (at 253.5428 168.402 0) (effects (font (size 1.524 1.524)) hide))
  (property "Footprint" "" (at 253.5428 174.0408 0) (effects (font (size 1.524 1.524)) hide))
  (property "Datasheet" "" (at 253.5428 174.0408 0) (effects (font (size 1.524 1.524)) hide)))

 (symbol (lib_id "power:+5V") (at 99.6188 86.1568 0) (unit 1) (in_bom yes) (on_board yes) (dnp no) (fields_autoplaced)
  (property "Reference" "#PWR01" (at 99.6188 89.9668 0) (effects (font (size 1.27 1.27)) hide))
  (property "Value" "+5V" (at 99.6188 81.2546 0) (effects (font (size 1.27 1.27))))
  (property "Footprint" "" (at 99.6188 86.1568 0) (effects (font (size 1.27 1.27)) hide))
  (property "Datasheet" "" (at 99.6188 86.1568 0) (effects (font (size 1.27 1.27)) hide)) (pin "1"))

 (symbol (lib_id "power:GND") (at 129.3368 125.9332 0) (unit 1) (in_bom yes) (on_board yes) (dnp no)
  (property "Reference" "#PWR04" (at 129.3368 132.2832 0) (effects (font (size 1.27 1.27)) hide))
  (property "Value" "GND" (at 129.3368 131.2926 0) (effects (font (size 1.27 1.27)) hide))
  (property "Footprint" "" (at 129.3368 125.9332 0) (effects (font (size 1.27 1.27)) hide))
  (property "Datasheet" "" (at 129.3368 125.9332 0) (effects (font (size 1.27 1.27)) hide)) (pin "1"))

 (symbol (lib_id "Device:LED") (at 198.0692 98.9838 90) (unit 1) (in_bom yes) (on_board yes) (dnp no)
  (property "Reference" "D2" (at 204.2668 99.3013 90) (effects (font (size 1.27 1.27))))
  (property "Value" "LED" (at 204.2668 101.8413 90) (effects (font (size 1.27 1.27))))
  (property "Footprint" "LED_THT:LED_D5.0mm" (at 198.0692 98.9838 0) (effects (font (size 1.27 1.27)) hide))
  (property "Datasheet" "~" (at 198.0692 98.9838 0) (effects (font (size 1.27 1.27)) hide)) (pin "1") (pin "2"))

 (symbol (lib_id "Device:LED") (at 215.5698 98.7806 90) (unit 1) (in_bom yes) (on_board yes) (dnp no)
  (property "Reference" "D1" (at 221.7674 99.0981 90) (effects (font (size 1.27 1.27))))
  (property "Value" "LED" (at 221.7674 101.6381 90) (effects (font (size 1.27 1.27))))
  (property "Footprint" "LED_THT:LED_D5.0mm" (at 215.5698 98.7806 0) (effects (font (size 1.27 1.27)) hide))
  (property "Datasheet" "~" (at 215.5698 98.7806 0) (effects (font (size 1.27 1.27)) hide)) (pin "1") (pin "2"))

 (symbol (lib_id "power:+5V") (at 94.1832 121.5136 0) (unit 1) (in_bom yes) (on_board yes) (dnp no) (fields_autoplaced)
  (property "Reference" "#PWR05" (at 94.1832 125.3236 0) (effects (font (size 1.27 1.27)) hide))
  (property "Value" "+5V" (at 94.1832 116.6114 0) (effects (font (size 1.27 1.27))))
  (property "Footprint" "" (at 94.1832 121.5136 0) (effects (font (size 1.27 1.27)) hide))
  (property "Datasheet" "" (at 94.1832 121.5136 0) (effects (font (size 1.27 1.27)) hide)) (pin "1"))

 (symbol (lib_id "Mechanical:MountingHole") (at 191.0334 134.112 270) (unit 1) (in_bom yes) (on_board yes) (dnp no)
  (property "Reference" "H1" (at 189.7888 130.8608 90) (effects (font (size 1.27 1.27)) (justify left)))
  (property "Value" "MountingHole" (at 189.7635 137.8966 0) (effects (font (size 1.27 1.27)) (justify left) hide))
  (property "Footprint" "EESTN5-v2:hole_3mm" (at 191.0334 134.112 0) (effects (font (size 1.27 1.27)) hide))
  (property "Datasheet" "~" (at 191.0334 134.112 0) (effects (font (size 1.27 1.27)) hide)))

 (symbol (lib_id "power:GND") (at 99.6188 93.7768 0) (unit 1) (in_bom yes) (on_board yes) (dnp no) (fields_autoplaced)
  (property "Reference" "#PWR02" (at 99.6188 100.1268 0) (effects (font (size 1.27 1.27)) hide))
  (property "Value" "GND" (at 99.6188 99.1362 0) (effects (font (size 1.27 1.27))))
  (property "Footprint" "" (at 99.6188 93.7768 0) (effects (font (size 1.27 1.27)) hide))
  (property "Datasheet" "" (at 99.6188 93.7768 0) (effects (font (size 1.27 1.27)) hide)) (pin "1"))

 (symbol (lib_id "power:+5V") (at 126.2634 128.2954 0) (unit 1) (in_bom yes) (on_board yes) (dnp no) (fields_autoplaced)
  (property "Reference" "#PWR03" (at 126.2634 132.1054 0) (effects (font (size 1.27 1.27)) hide))
  (property "Value" "+5V" (at 126.2634 123.3932 0) (effects (font (size 1.27 1.27))))
  (property "Footprint" "" (at 126.2634 128.2954 0) (effects (font (size 1.27 1.27)) hide))
  (property "Datasheet" "" (at 126.2634 128.2954 0) (effects (font (size 1.27 1.27)) hide)) (pin "1"))

 (symbol (lib_id "Device:R") (at 215.5698 88.3158 0) (unit 1) (in_bom yes) (on_board yes) (dnp no)
  (property "Reference" "R1" (at 220.5228 87.0458 0) (effects (font (size 1.27 1.27))))
  (property "Value" "330" (at 220.5228 89.5858 0) (effects (font (size 1.27 1.27))))
  (property "Footprint" "Resistor_THT:R_Axial_DIN0204_L3.6mm_D1.6mm_P7.62mm_Horizontal" (at 213.7918 88.3158 90) (effects (font (size 1.27 1.27)) hide))
  (property "Datasheet" "~" (at 215.5698 88.3158 0) (effects (font (size 1.27 1.27)) hide)) (pin "1") (pin "2"))

 (symbol (lib_id "power:GND") (at 215.5698 107.2896 0) (unit 1) (in_bom yes) (on_board yes) (dnp no) (fields_autoplaced)
  (property "Reference" "#PWR07" (at 215.5698 113.6396 0) (effects (font (size 1.27 1.27)) hide))
  (property "Value" "GND" (at 217.6018 109.1946 0) (effects (font (size 1.27 1.27)) (justify left)))
  (property "Footprint" "" (at 215.5698 107.2896 0) (effects (font (size 1.27 1.27)) hide))
  (property "Datasheet" "" (at 215.5698 107.2896 0) (effects (font (size 1.27 1.27)) hide)) (pin "1"))

 (symbol (lib_id "Device:R") (at 198.0692 88.519 0) (unit 1) (in_bom yes) (on_board yes) (dnp no)
  (property "Reference" "R2" (at 203.0222 87.249 0) (effects (font (size 1.27 1.27))))
  (property "Value" "330" (at 203.0222 89.789 0) (effects (font (size 1.27 1.27))))
  (property "Footprint" "Resistor_THT:R_Axial_DIN0204_L3.6mm_D1.6mm_P7.62mm_Horizontal" (at 196.2912 88.519 90) (effects (font (size 1.27 1.27)) hide))
  (property "Datasheet" "~" (at 198.0692 88.519 0) (effects (font (size 1.27 1.27)) hide)) (pin "1") (pin "2"))

 (symbol (lib_id "power:GND") (at 198.0692 107.6198 0) (unit 1) (in_bom yes) (on_board yes) (dnp no) (fields_autoplaced)
  (property "Reference" "#PWR08" (at 198.0692 113.9698 0) (effects (font (size 1.27 1.27)) hide))
  (property "Value" "GND" (at 200.6092 109.5248 0) (effects (font (size 1.27 1.27)) (justify left)))
  (property "Footprint" "" (at 198.0692 107.6198 0) (effects (font (size 1.27 1.27)) hide))
  (property "Datasheet" "" (at 198.0692 107.6198 0) (effects (font (size 1.27 1.27)) hide)) (pin "1"))

 (sheet_instances (path "" (page "1"))))
